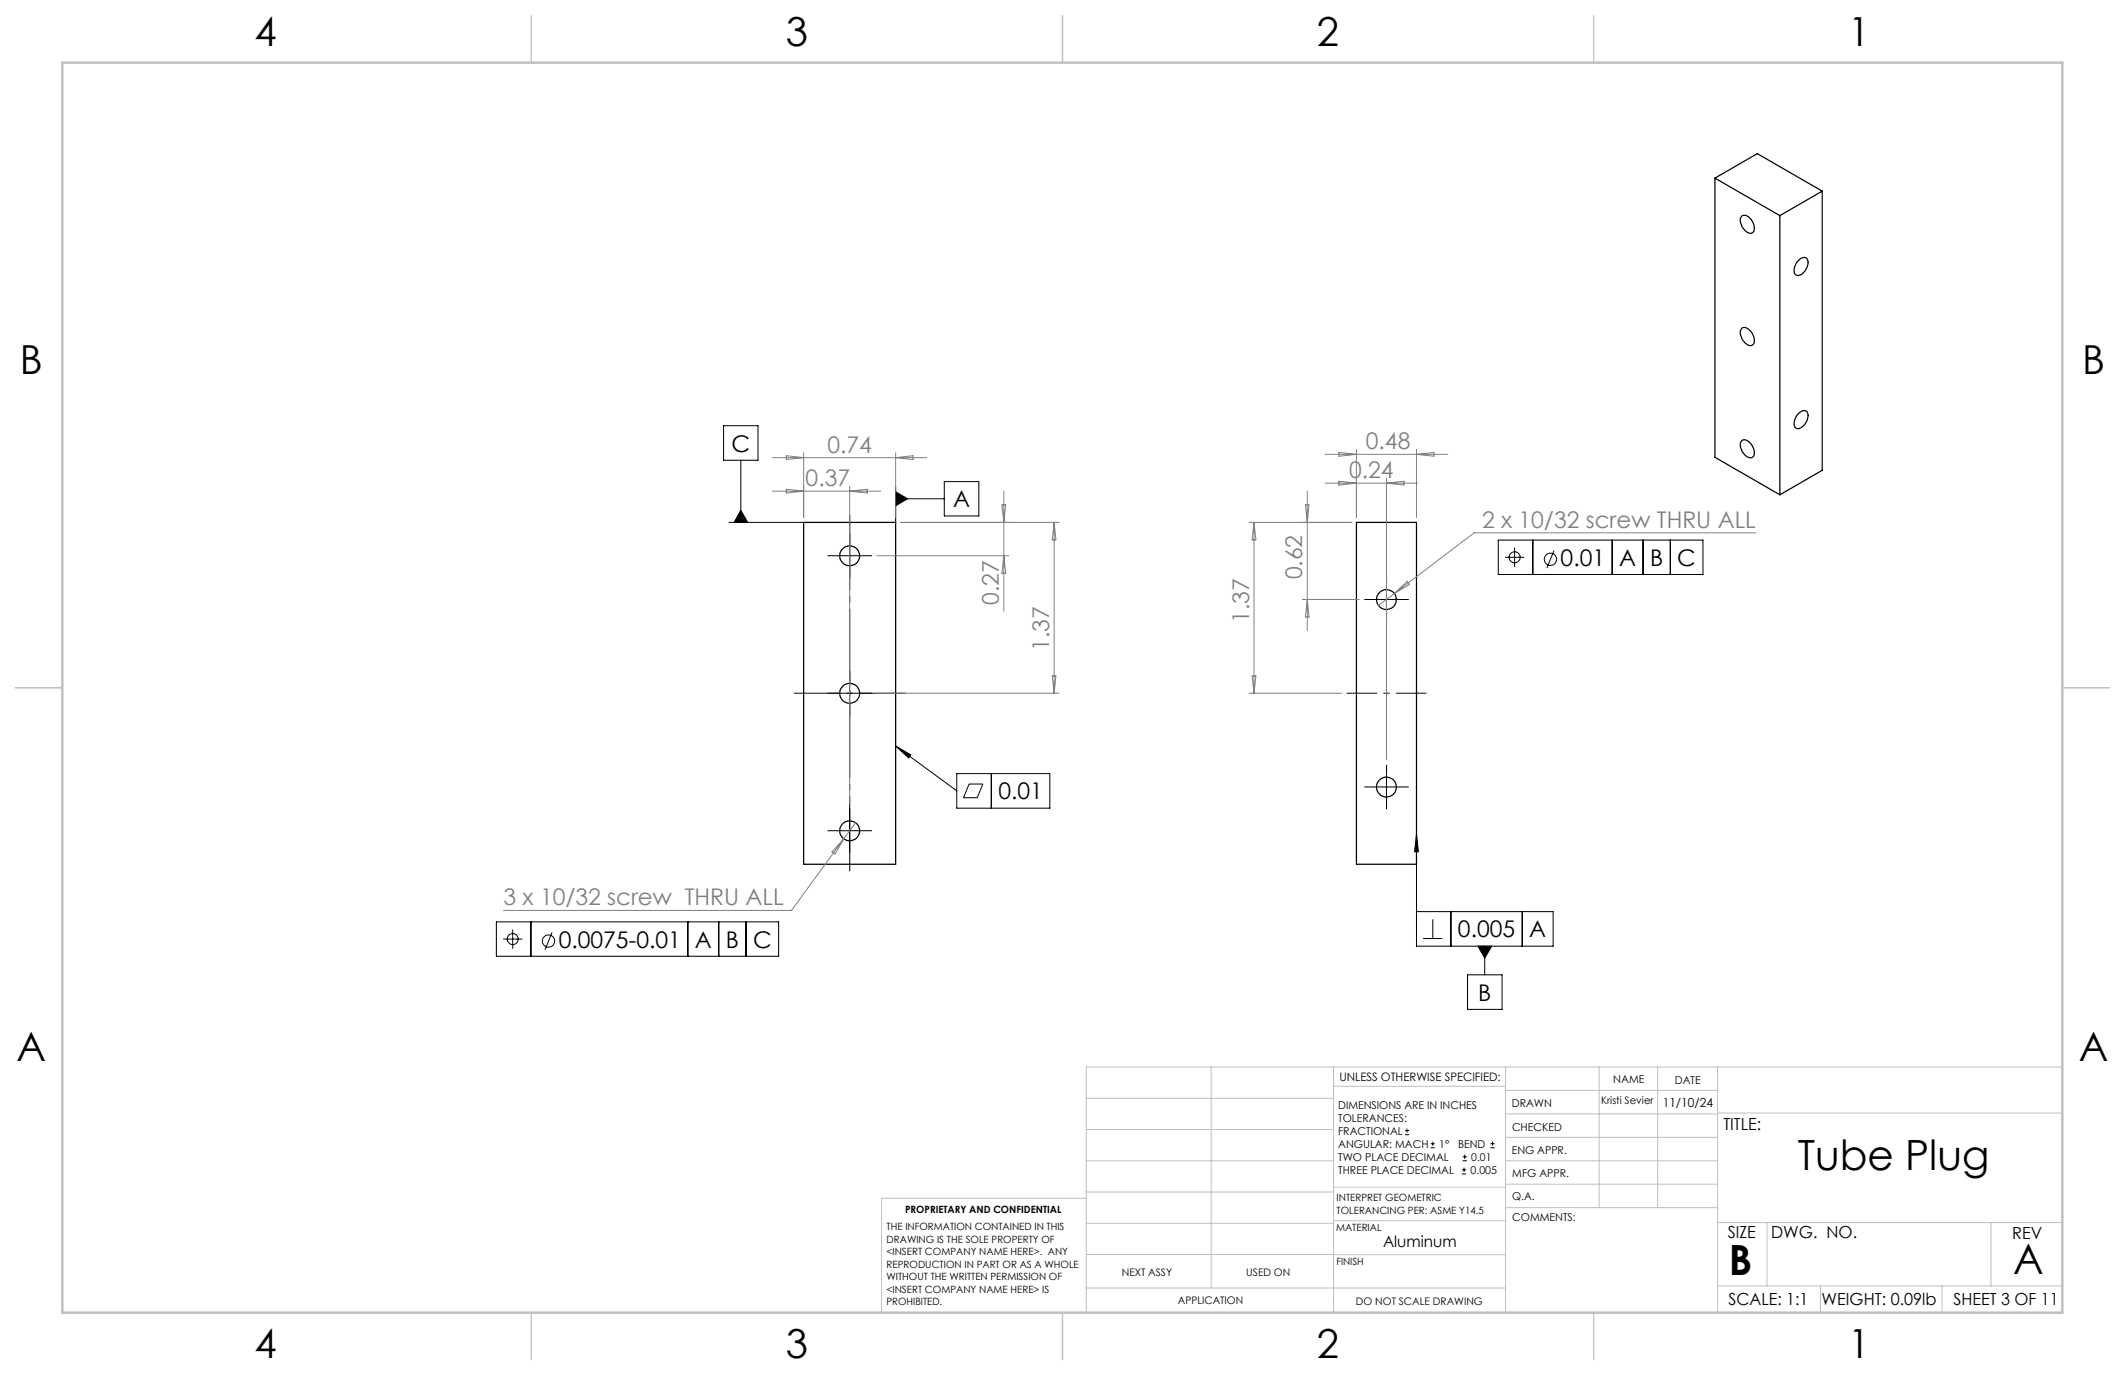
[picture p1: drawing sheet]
<svg xmlns="http://www.w3.org/2000/svg" width="432mm" height="279mm" viewBox="0 0 432 279" stroke-linecap="round" stroke-linejoin="round" font-family="sans-serif">
<g fill="none" stroke="#000" stroke-width=".25">
<path d="M348.5 36.2l13.2 7.6M348.5 36.2l8.6-5 13.2 7.6M348.5 36.2v56.7l13.2 7.6M370.3 38.8v56.8l-8.6 4.9M370.3 38.8l-8.6 5M354 43.9a2.01 2.01 0 0 1 2.3 1.6 1.18 1.18 0 0 1-.6 1.9 2.6 2.6 0 0 1-1.8-3.4zM361.7 43.8v56.7M365.7 52.7a.96 .96 0 0 1 1.2-.3 .96 .96 0 0 1 .5 1.2 2.72 2.72 0 0 1-2.1 2.4 1.28 1.28 0 0 1-.5-2l.3-.6zM354 66.7a1.81 1.81 0 0 1 2.2 1.4 1.68 1.68 0 0 1-.1 2 1.89 1.89 0 0 1-2.1-1.2 1.87 1.87 0 0 1 0-2.2zM353.9 89.6a1.4 1.4 0 0 1 2 .7 1.98 1.98 0 0 1 .2 2.7 2.3 2.3 0 0 1-2.4-2.2v-.8zM365.5 84a1.02 1.02 0 0 1 1-.6 1.02 1.02 0 0 1 .9 .8 2.75 2.75 0 0 1-2.1 2.9 1.28 1.28 0 0 1-.5-2zM163.3 106.2h18.7v69.4h-18.7z"/>
<path d="M275.6 106.2h12.2v69.4h-12.2z"/>
<circle cx="172.6" cy="112.9" r="2.02"/>
<circle cx="281.7" cy="121.8" r="2.02"/>
<circle cx="172.6" cy="140.9" r="2.02"/>
<circle cx="281.7" cy="159.9" r="2.02"/>
<circle cx="172.6" cy="168.8" r="2.02"/>
</g>
<g fill="none" stroke="#000" stroke-width=".2">
<path d="M147 86.5h7v7h-7zM150.5 93.5v12.7M182 99v7.2M182 99.9l2.4 1.5-2.4 1.4zM191.9 97.9h7v6.9h-7zM148.1 106.2h15.2M150.5 103.7l1.4 2.5h-2.7zM170.1 112.9h5.1M172.6 110.5v4.9M182 101.4h9.9M281.7 119.3v5M304.4 109.7h41.6v7h-41.6z"/>
<path d="M305.8 113.2h3.9M307.8 111.3v3.9M311.5 109.7v7M315.8 111.9l-1.5 3.5M327.6 109.7v7M333.9 109.7v7M339.4 109.7v7M172.6 138.4v5M279.2 121.8h5M170.1 140.9h5.1M182 151.6l12.4 9.1M182 151.6l3.1 1.8-.5 .6z"/>
<path d="M194.4 157.2h18.9v7h-18.9zM196.9 159.3h2.8l-1.1 2.8h-2.8zM201.4 157.2v7M279.2 159.9h5M281.7 157.4v5M170.1 168.8h5.1M172.6 166.3v5M287.8 169.5v22.8h27.8v-7.1h-27.8M287.8 169.5l.4 3.6h-.8zM100.9 187.3h57.3v7h-57.3zM102.2 190.8h4M104.2 188.9v3.9"/>
<path d="M107.9 187.3v7M112.2 189.4l-1.5 3.6M139.8 187.3v7M146 187.3v7M151.6 187.3v7M289.2 190.7h3.9M291.1 186.8v3.9M294.8 185.2v7.1M298.2 198.1h7v7h-7zM300.3 192.3h2.8l-1.4 2.4zM301.7 192.3v5.8M309.3 185.2v7.1"/>
<path d="M285.5 230.6h.8M285.5 229.7h.8M285.9 229.3v.9M290.7 233.2h.8M290.7 232.4h.8M291.1 232v.8M297.1 238.5h.8M297.1 237.7h.8M297.2 235.9h.9M297.2 235.1h.9M297.5 237.3v.8M297.6 234.6v.9"/>
<path d="M302.9 233.2h.8M302.9 232.4h.8M303.3 232v.8"/>
<circle cx="307.8" cy="113.2" r="1.12"/>
<circle cx="315.1" cy="113.6" r="1.25"/>
<circle cx="104.2" cy="190.8" r="1.12"/>
<circle cx="111.5" cy="191.2" r="1.25"/>
</g>
<path d="M172.7 177.6v-73.5" fill="none" stroke="#000" stroke-width=".2" stroke-dasharray="15.2 1.3 1.3 1.3" stroke-dashoffset="-.5" stroke-linecap="butt"/>
<path d="M184 140.9h-22.7" fill="none" stroke="#000" stroke-width=".2" stroke-dasharray="15.2 1.3 1.3 1.3" stroke-dashoffset="5.8" stroke-linecap="butt"/>
<g fill="none" stroke="#000" stroke-width=".2" stroke-dasharray="15.2 1.3 1.3 1.3" stroke-linecap="butt">
<path d="M170.2 112.9h-2M172.7 110.4v-2M172.7 115.4v2M175.2 112.9h2M281.7 119.3v-2M172.7 138.4v-2.1M279.2 121.8h-2M281.7 124.3v2M284.2 121.8h2.1M170.2 140.9h-2M172.7 143.4v2M175.2 140.9h2"/>
<path d="M279.2 159.9h-2M281.7 157.4v-2M284.2 159.9h2.1M170.2 168.8h-2M172.7 166.3v-2M172.7 171.3v2M175.2 168.8h2M281.7 162.4v2"/>
</g>
<path d="M273.6 140.9h16.2" fill="none" stroke="#000" stroke-width=".2" stroke-dasharray="15.2 1.3 1.3 1.3" stroke-dashoffset="9" stroke-linecap="butt"/>
<g fill="none" stroke="#808080" stroke-width=".2">
<path d="M157 99.8h22M157 93h31.3M159.8 99.4l3.5 .4-3.5 .4zM159.8 92.6l3.5 .4-3.5 .4zM163.3 92v13.2M172.6 98.8v64.5M172.6 99.8l3.6-.4v.8zM182 92v13.2M182 93l3.5-.4v.8zM204 99.8v24.4M265.6 99.8v28.4M269.3 92.3h24.9"/>
<path d="M269.3 98.2h18.8M272.1 91.9l3.5 .4-3.5 .4zM272.1 97.8l3.5 .4-3.5 .4zM275.6 91.3v13.9M281.7 97.2v57.2M281.7 98.2l3.6-.4v.8zM287.8 91.3v13.9M287.8 92.3l3.6-.4v.8zM178.2 112.9h26.8M183 106.2h32.2M203.6 102.6h.8l-.4 3.6zM204 112.9l.4 3.6h-.8z"/>
<path d="M214.2 106.2l.4 3.5h-.8zM214.2 106.2v34.7M253.8 106.2h20.8M254.8 106.2v34.7M254.8 106.2l.4 3.5h-.8zM265.3 102.6h.7l-.4 3.6zM356.8 108.3h-57.3l-19.4 14.7M213.8 137.3h.8l-.4 3.6zM254.4 137.3h.8l-.4 3.6zM264.6 121.8h11.6M265.6 121.8l.4 3.6h-.7zM283.3 120.6l2.6-2.5 .5 .6z"/>
<path d="M178.2 140.9h37M253.8 140.9h18.8M171.4 170.5l-10.6 14.5h-58.5M171.4 170.5l-1.7 3-.6-.4zM173.8 167.2l-2.4 3.3"/>
</g>
<g fill="none" stroke="#c0c0c0" stroke-width=".2">
<path d="M246.1 216.8v44.9M271 216.8v49.9M305.9 216.8v49.9M324.9 216.8v28.6M336.8 216.8v28.6M349 216.8v49.9M419.1 216.8h-198.4v49.9M220.7 235.9h50.3M220.7 229.5h50.3M220.7 223.2h50.3M271 220.7h34.9M305.9 231.1h43.1"/>
<path d="M305.9 226.3h43.1M305.9 221.6h43.1M305.9 235.9h43.1M349 226.2h70.1M220.7 248.6h50.3M220.7 242.2h50.3M220.7 254.9h50.3M220.7 243.5h-41.6v23.2M271 255h34.9M271 248.1h35M271 241.2h35M305.9 240.6h43.1"/>
<path d="M306 245.4h43M349 248.4h70.1M359.1 248.4v12.9M404.6 248.4v12.9M220.7 261.7h85.2M349 261.3h70.1M369.9 261.3v5.4M394.6 261.3v5.4"/>
</g>
<path d="M108 3.2v9.5M215.9 3.2v9.5M323.8 3.2v9.5M3.1 139.7h9.6M419.1 139.7h9.5M108 266.7v9.6M215.9 266.7v9.6M323.8 266.7v9.6" fill="none" stroke="#c0c0c0" stroke-width=".25"/>
<path d="M12.7 12.7h406.4v254h-406.4z" fill="none" stroke="#c0c0c0" stroke-width=".5"/>
<path d="M182 151.6l3.1 1.8-.5 .6zM182 99.9l2.4 1.5-2.4 1.4zM150.5 103.7l1.4 2.5h-2.7zM287.8 169.5l.4 3.6h-.8zM300.3 192.3l1.4 2.4 1.4-2.4z" fill="#000"/>
<g font-size="8.5">
<text x="365.3" y="237.7">Tube Plug</text>
<text x="351.3" y="259">B</text>
<text x="409.1" y="258.9">A</text>
</g>
<g font-size="8.1">
<text x="51.7" y="9.3">4</text>
<text x="159.7" y="9.3">3</text>
<text x="267.6" y="9.3">2</text>
<text x="375.6" y="9.3">1</text>
<text x="4" y="76">B</text>
<text x="423.1" y="76">B</text>
<text x="3.3" y="215.7">A</text>
<text x="422.4" y="215.7">A</text>
<text x="51.7" y="276">4</text>
<text x="159.7" y="276">3</text>
<text x="267.6" y="276">2</text>
<text x="375.6" y="276">1</text>
</g>
<g font-size="4.7">
<text x="148.7" y="91.8">C</text>
<text x="193.7" y="103.1">A</text>
<text x="317.1" y="115">0.01</text>
<text x="329" y="115">A</text>
<text x="335.3" y="115">B</text>
<text x="340.8" y="115">C</text>
<text x="202.9" y="162.5">0.01</text>
<text x="296.3" y="190.5">0.005</text>
<text x="310.7" y="190.5">A</text>
<text x="113.5" y="192.6">0.0075-0.01</text>
<text x="141.2" y="192.6">A</text>
<text x="147.5" y="192.6">B</text>
<text x="153" y="192.6">C</text>
<text x="300.4" y="203.3">B</text>
</g>
<g font-size="4.7" fill="#808080">
<text x="168.1" y="92">0.74</text>
<text x="277.5" y="91.3">0.48</text>
<text x="163.7" y="98.8">0.37</text>
<text x="274.1" y="97.1">0.24</text>
<text x="301.2" y="107.3">2 x 10/32 screw THRU ALL</text>
<text x="264.6" y="117.8" transform="rotate(-90 264.6 117.8)">0.62</text>
<text x="203" y="122.9" transform="rotate(-90 203 122.9)">0.27</text>
<text x="253.8" y="126.5" transform="rotate(-90 253.8 126.5)">1.37</text>
<text x="213.2" y="132.2" transform="rotate(-90 213.2 132.2)">1.37</text>
<text x="102.3" y="184">3 x 10/32 screw THRU ALL</text>
</g>
<g font-size="3.4">
<text x="350.2" y="229.5">TITLE:</text>
<text x="351.1" y="251.6">SIZE</text>
<text x="359.9" y="251.6">DWG. NO.</text>
<text x="408.9" y="251.7">REV</text>
<text x="351.2" y="265.2">SCALE: 1:1</text>
<text x="370.1" y="265.3">WEIGHT: 0.09lb</text>
<text x="396.9" y="265.2">SHEET 3 OF 11</text>
</g>
<text font-size="3.2" x="281" y="253.3">Aluminum</text>
<text font-size="2.5" x="337.9" y="224.9">11/10/24</text>
<text font-size="2.4" x="272.2" y="219.7">UNLESS OTHERWISE SPECIFIED:</text>
<g font-size="2.2">
<text x="327.8" y="220.1">NAME</text>
<text x="340.3" y="220.2">DATE</text>
<text x="271.9" y="225.3">DIMENSIONS ARE IN INCHES</text>
<text x="271.9" y="227.9">TOLERANCES:</text>
<text x="307.2" y="224.9">DRAWN</text>
<text x="271.9" y="230.6">FRACTIONAL</text>
<text x="271.9" y="233.2">ANGULAR: MACH</text>
<text x="292.5" y="233.2">1°</text>
<text x="296.3" y="233.2">BEND</text>
<text x="307.3" y="229.8">CHECKED</text>
<text x="271.9" y="238.5">THREE PLACE DECIMAL</text>
<text x="271.9" y="235.9">TWO PLACE DECIMAL</text>
<text x="298.8" y="238.5">0.005</text>
<text x="299" y="235.9">0.01</text>
<text x="307.2" y="234.5">ENG APPR.</text>
<text x="307.3" y="239.2">MFG APPR.</text>
<text x="307.3" y="243.9">Q.A.</text>
<text x="307.3" y="248.1">COMMENTS:</text>
</g>
<g font-size="2.1">
<text x="325.4" y="224.3">Kristi Sevier</text>
<text x="227.9" y="259.2">NEXT ASSY</text>
<text x="253.3" y="259.2">USED ON</text>
<text x="239.3" y="265">APPLICATION</text>
<text x="275.5" y="265.1">DO NOT SCALE DRAWING</text>
</g>
<g font-size="2">
<text x="271.6" y="244.1">INTERPRET GEOMETRIC</text>
<text x="180.2" y="250">THE INFORMATION CONTAINED IN THIS</text>
<text x="183.9" y="246.4">PROPRIETARY AND CONFIDENTIAL</text>
<text x="271.5" y="250.2">MATERIAL</text>
<text x="271.6" y="246.6">TOLERANCING PER: ASME Y14.5</text>
<text x="180.2" y="252.5">DRAWING IS THE SOLE PROPERTY OF</text>
<text x="180.2" y="255.1">&lt;INSERT COMPANY NAME HERE&gt;. ANY</text>
<text x="180.2" y="257.6">REPRODUCTION IN PART OR AS A WHOLE</text>
<text x="271.5" y="257">FINISH</text>
<text x="180.2" y="260.1">WITHOUT THE WRITTEN PERMISSION OF</text>
<text x="180.2" y="262.6">&lt;INSERT COMPANY NAME HERE&gt; IS</text>
<text x="180.2" y="265.2">PROHIBITED.</text>
</g>
</svg>
